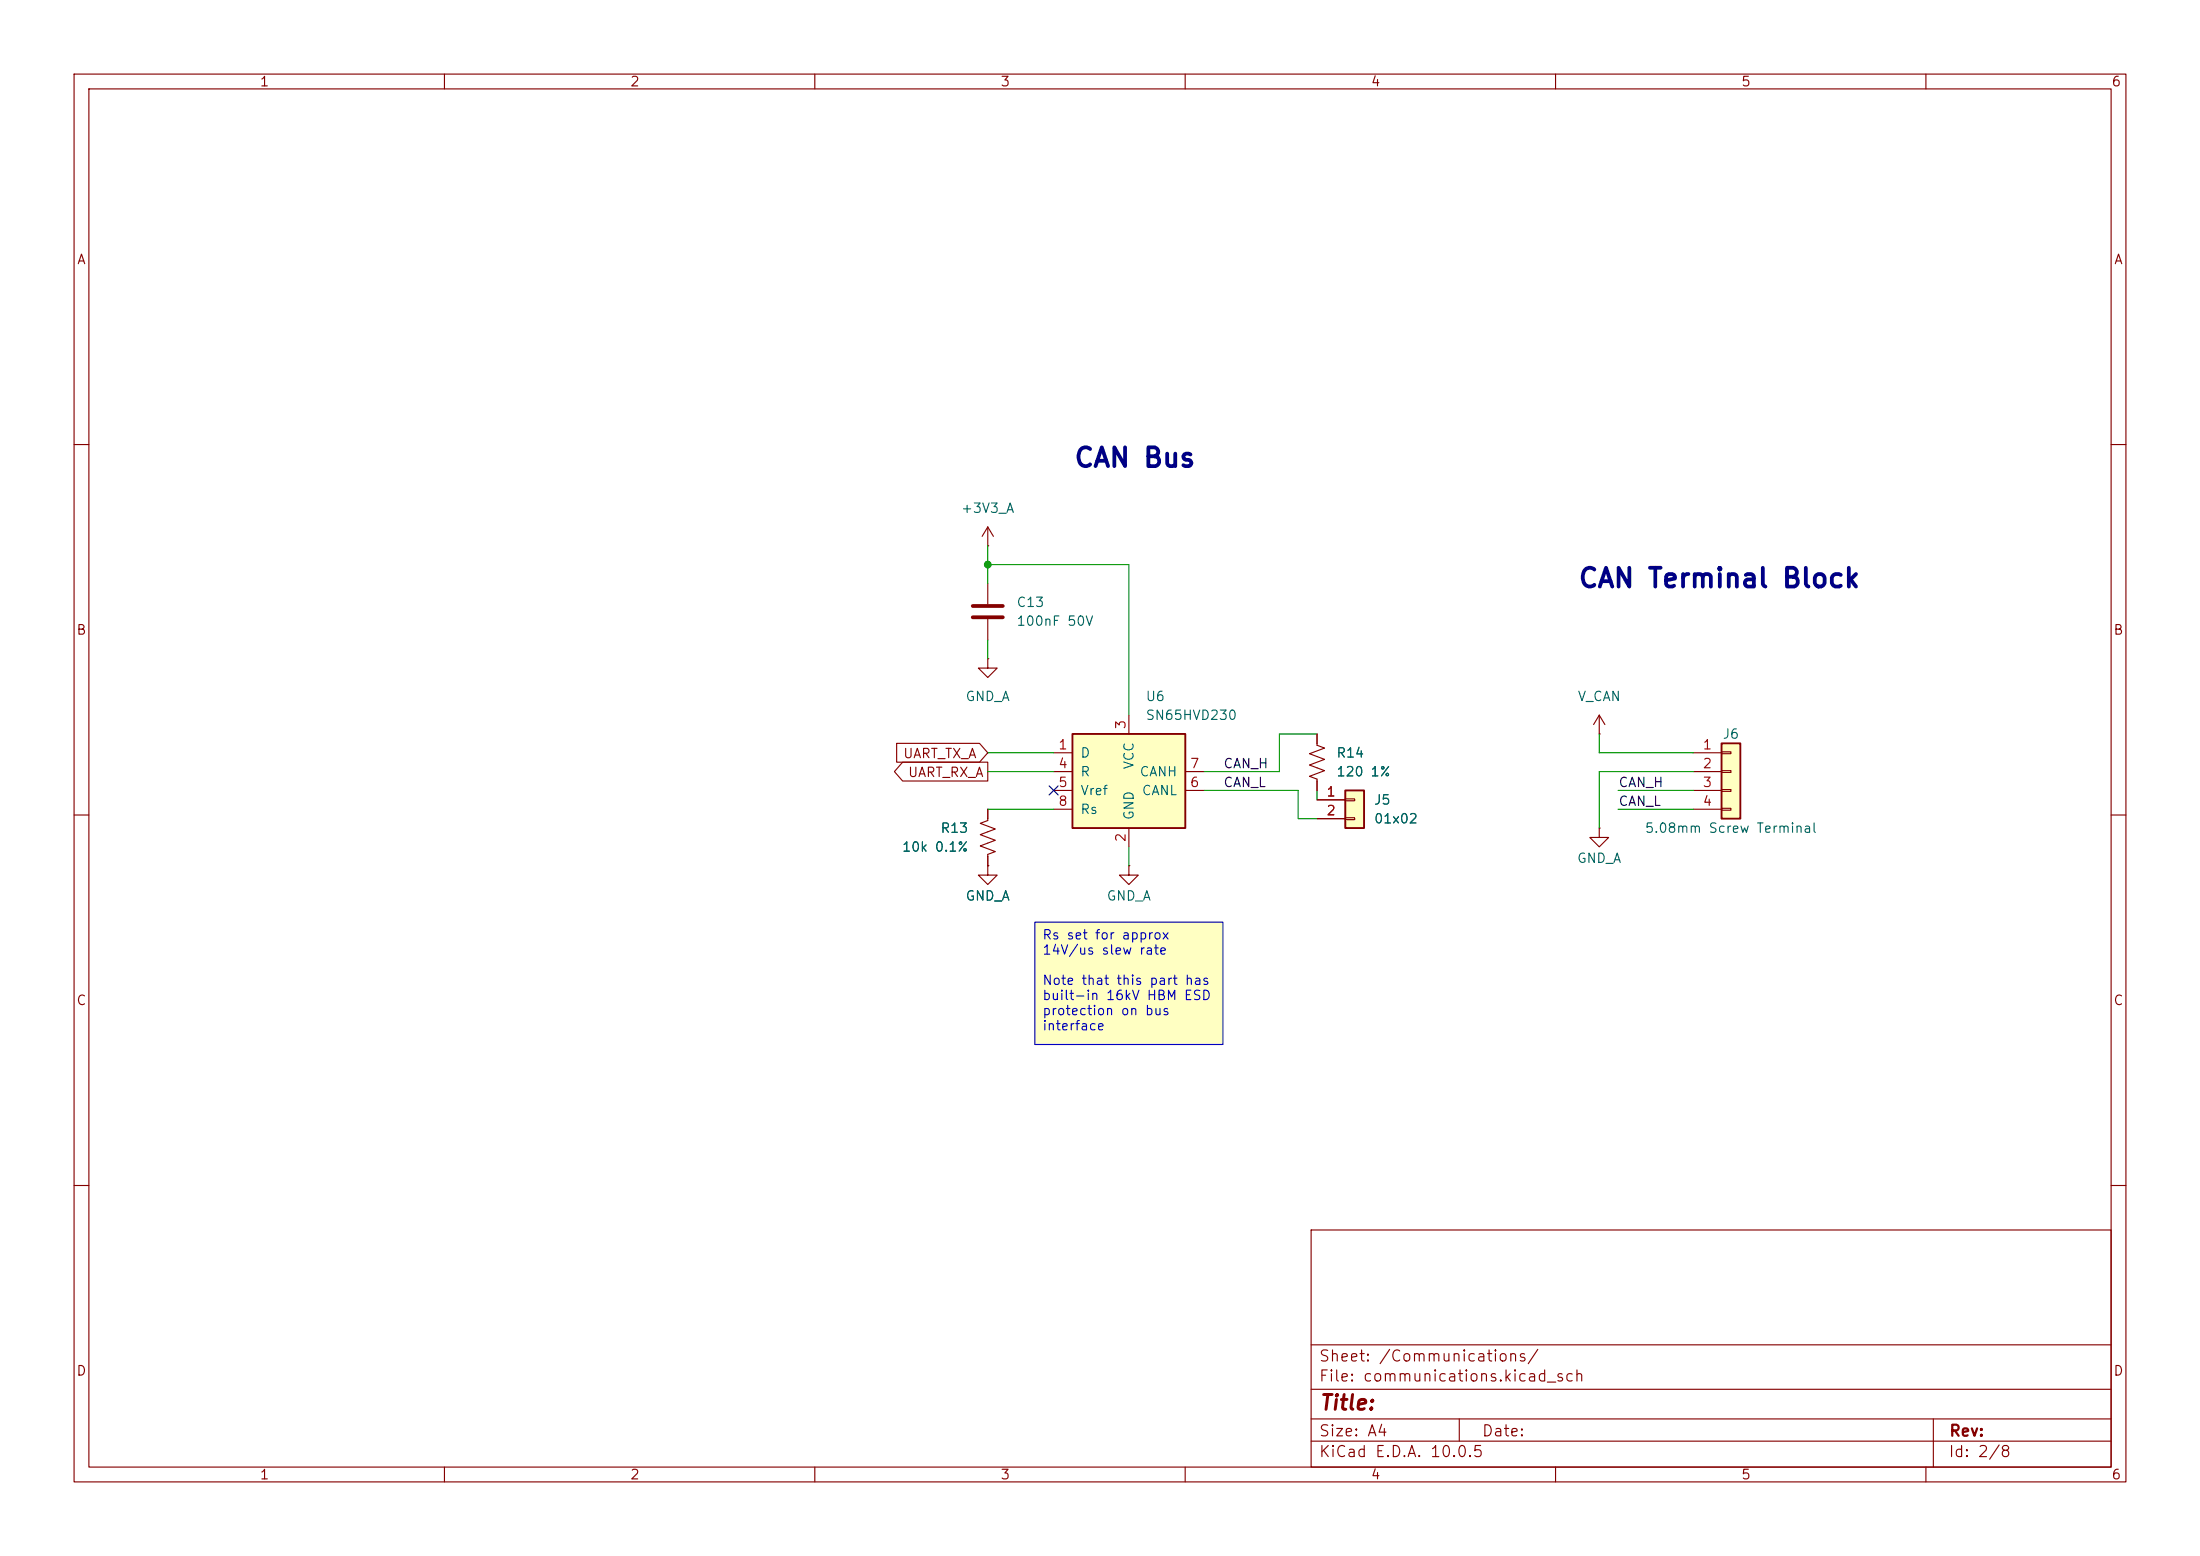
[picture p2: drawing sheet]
(kicad_sch
 (version 20260306)
 (generator "eeschema")
 (generator_version "10.0")
 (paper "A4")
 (lib_symbols
  (symbol "Connector_Generic:Conn_01x02"
   (pin_names
    (offset 1.016) (hide yes)) (exclude_from_sim no) (in_bom yes) (on_board yes)
   (in_pos_files yes)
   (duplicate_pin_numbers_are_jumpers no)
   (property "Reference" "J" (at 0 2.54 0) (show_name no) (do_not_autoplace no) (effects (font (size 1.27 1.27))))
   (property "Value" "Conn_01x02" (at 0 -5.08 0) (show_name no) (do_not_autoplace no) (effects (font (size 1.27 1.27))))
   (property "Footprint" "" (at 0 0 0) (show_name no) (do_not_autoplace no) (hide yes) (effects (font (size 1.27 1.27))))
   (property "Datasheet" "" (at 0 0 0) (show_name no) (do_not_autoplace no) (hide yes) (effects (font (size 1.27 1.27))))
   (property "Description" "Generic connector, single row, 01x02, script generated (kicad-library-utils/schlib/autogen/connector/)" (at 0 0 0) (show_name no) (do_not_autoplace no) (hide yes) (effects (font (size 1.27 1.27))))
   (symbol "Conn_01x02_1_1"
    (rectangle (start -1.27 1.27) (end 1.27 -3.81) (stroke (width 0.254) (type default)) (fill (type background)))
    (rectangle (start -1.27 0.127) (end 0 -0.127) (stroke (width 0.1524) (type default)) (fill (type none)))
    (rectangle (start -1.27 -2.413) (end 0 -2.667) (stroke (width 0.1524) (type default)) (fill (type none)))
    (pin passive line (at -5.08 0 0) (length 3.81) (name "Pin_1" (effects (font (size 1.27 1.27)))) (number "1" (effects (font (size 1.27 1.27)))))
    (pin passive line (at -5.08 -2.54 0) (length 3.81) (name "Pin_2" (effects (font (size 1.27 1.27)))) (number "2" (effects (font (size 1.27 1.27))))))
   (embedded_fonts no))
  (symbol "Connector_Generic:Conn_01x04"
   (pin_names
    (offset 1.016) (hide yes)) (exclude_from_sim no) (in_bom yes) (on_board yes)
   (in_pos_files yes)
   (duplicate_pin_numbers_are_jumpers no)
   (property "Reference" "J" (at 0 5.08 0) (show_name no) (do_not_autoplace no) (effects (font (size 1.27 1.27))))
   (property "Value" "Conn_01x04" (at 0 -7.62 0) (show_name no) (do_not_autoplace no) (effects (font (size 1.27 1.27))))
   (property "Footprint" "" (at 0 0 0) (show_name no) (do_not_autoplace no) (hide yes) (effects (font (size 1.27 1.27))))
   (property "Datasheet" "" (at 0 0 0) (show_name no) (do_not_autoplace no) (hide yes) (effects (font (size 1.27 1.27))))
   (property "Description" "Generic connector, single row, 01x04, script generated (kicad-library-utils/schlib/autogen/connector/)" (at 0 0 0) (show_name no) (do_not_autoplace no) (hide yes) (effects (font (size 1.27 1.27))))
   (symbol "Conn_01x04_1_1"
    (rectangle (start -1.27 3.81) (end 1.27 -6.35) (stroke (width 0.254) (type default)) (fill (type background)))
    (rectangle (start -1.27 2.667) (end 0 2.413) (stroke (width 0.1524) (type default)) (fill (type none)))
    (rectangle (start -1.27 0.127) (end 0 -0.127) (stroke (width 0.1524) (type default)) (fill (type none)))
    (rectangle (start -1.27 -2.413) (end 0 -2.667) (stroke (width 0.1524) (type default)) (fill (type none)))
    (rectangle (start -1.27 -4.953) (end 0 -5.207) (stroke (width 0.1524) (type default)) (fill (type none)))
    (pin passive line (at -5.08 2.54 0) (length 3.81) (name "Pin_1" (effects (font (size 1.27 1.27)))) (number "1" (effects (font (size 1.27 1.27)))))
    (pin passive line (at -5.08 0 0) (length 3.81) (name "Pin_2" (effects (font (size 1.27 1.27)))) (number "2" (effects (font (size 1.27 1.27)))))
    (pin passive line (at -5.08 -2.54 0) (length 3.81) (name "Pin_3" (effects (font (size 1.27 1.27)))) (number "3" (effects (font (size 1.27 1.27)))))
    (pin passive line (at -5.08 -5.08 0) (length 3.81) (name "Pin_4" (effects (font (size 1.27 1.27)))) (number "4" (effects (font (size 1.27 1.27))))))
   (embedded_fonts no))
  (symbol "Device:C"
   (pin_numbers (hide yes))
   (pin_names
    (offset 0.254)) (exclude_from_sim no) (in_bom yes) (on_board yes)
   (in_pos_files yes)
   (duplicate_pin_numbers_are_jumpers no)
   (property "Reference" "C" (at 0.635 2.54 0) (show_name no) (do_not_autoplace no) (effects (font (size 1.27 1.27)) (justify left)))
   (property "Value" "C" (at 0.635 -2.54 0) (show_name no) (do_not_autoplace no) (effects (font (size 1.27 1.27)) (justify left)))
   (property "Footprint" "" (at 0.9652 -3.81 0) (show_name no) (do_not_autoplace no) (hide yes) (effects (font (size 1.27 1.27))))
   (property "Datasheet" "" (at 0 0 0) (show_name no) (do_not_autoplace no) (hide yes) (effects (font (size 1.27 1.27))))
   (property "Description" "Unpolarized capacitor" (at 0 0 0) (show_name no) (do_not_autoplace no) (hide yes) (effects (font (size 1.27 1.27))))
   (symbol "C_0_1"
    (polyline (pts (xy -2.032 0.762) (xy 2.032 0.762)) (stroke (width 0.508) (type default)) (fill (type none)))
    (polyline (pts (xy -2.032 -0.762) (xy 2.032 -0.762)) (stroke (width 0.508) (type default)) (fill (type none))))
   (symbol "C_1_1"
    (pin passive line (at 0 3.81 270) (length 2.794) (name "" (effects (font (size 1.27 1.27)))) (number "1" (effects (font (size 1.27 1.27)))))
    (pin passive line (at 0 -3.81 90) (length 2.794) (name "" (effects (font (size 1.27 1.27)))) (number "2" (effects (font (size 1.27 1.27))))))
   (embedded_fonts no))
  (symbol "Device:R_US"
   (pin_numbers (hide yes))
   (pin_names
    (offset 0)) (exclude_from_sim no) (in_bom yes) (on_board yes)
   (in_pos_files yes)
   (duplicate_pin_numbers_are_jumpers no)
   (property "Reference" "R" (at 2.54 0 90) (show_name no) (do_not_autoplace no) (effects (font (size 1.27 1.27))))
   (property "Value" "R_US" (at -2.54 0 90) (show_name no) (do_not_autoplace no) (effects (font (size 1.27 1.27))))
   (property "Footprint" "" (at 1.016 -0.254 90) (show_name no) (do_not_autoplace no) (hide yes) (effects (font (size 1.27 1.27))))
   (property "Datasheet" "" (at 0 0 0) (show_name no) (do_not_autoplace no) (hide yes) (effects (font (size 1.27 1.27))))
   (property "Description" "Resistor, US symbol" (at 0 0 0) (show_name no) (do_not_autoplace no) (hide yes) (effects (font (size 1.27 1.27))))
   (symbol "R_US_0_1"
    (polyline (pts (xy 0 2.286) (xy 0 2.54)) (stroke (width 0) (type default)) (fill (type none)))
    (polyline (pts (xy 0 2.286) (xy 1.016 1.905) (xy 0 1.524) (xy -1.016 1.143) (xy 0 0.762)) (stroke (width 0) (type default)) (fill (type none)))
    (polyline (pts (xy 0 0.762) (xy 1.016 0.381) (xy 0 0) (xy -1.016 -0.381) (xy 0 -0.762)) (stroke (width 0) (type default)) (fill (type none)))
    (polyline (pts (xy 0 -0.762) (xy 1.016 -1.143) (xy 0 -1.524) (xy -1.016 -1.905) (xy 0 -2.286)) (stroke (width 0) (type default)) (fill (type none)))
    (polyline (pts (xy 0 -2.286) (xy 0 -2.54)) (stroke (width 0) (type default)) (fill (type none))))
   (symbol "R_US_1_1"
    (pin passive line (at 0 3.81 270) (length 1.27) (name "" (effects (font (size 1.27 1.27)))) (number "1" (effects (font (size 1.27 1.27)))))
    (pin passive line (at 0 -3.81 90) (length 1.27) (name "" (effects (font (size 1.27 1.27)))) (number "2" (effects (font (size 1.27 1.27))))))
   (embedded_fonts no))
  (symbol "Interface_CAN_LIN:SN65HVD230"
   (pin_names
    (offset 1.016)) (exclude_from_sim no) (in_bom yes) (on_board yes)
   (in_pos_files yes)
   (duplicate_pin_numbers_are_jumpers no)
   (property "Reference" "U" (at -2.54 10.16 0) (show_name no) (do_not_autoplace no) (effects (font (size 1.27 1.27)) (justify right)))
   (property "Value" "SN65HVD230" (at -2.54 7.62 0) (show_name no) (do_not_autoplace no) (effects (font (size 1.27 1.27)) (justify right)))
   (property "Footprint" "Package_SO:SOIC-8_3.9x4.9mm_P1.27mm" (at 0 -12.7 0) (show_name no) (do_not_autoplace no) (hide yes) (effects (font (size 1.27 1.27))))
   (property "Datasheet" "http://www.ti.com/lit/ds/symlink/sn65hvd230.pdf" (at -2.54 10.16 0) (show_name no) (do_not_autoplace no) (hide yes) (effects (font (size 1.27 1.27))))
   (property "Description" "CAN Bus Transceivers, 3.3V, 1Mbps, Low-Power capabilities, SOIC-8" (at 0 0 0) (show_name no) (do_not_autoplace no) (hide yes) (effects (font (size 1.27 1.27))))
   (symbol "SN65HVD230_0_1"
    (rectangle (start -7.62 5.08) (end 7.62 -7.62) (stroke (width 0.254) (type default)) (fill (type background))))
   (symbol "SN65HVD230_1_1"
    (pin input line (at -10.16 2.54 0) (length 2.54) (name "D" (effects (font (size 1.27 1.27)))) (number "1" (effects (font (size 1.27 1.27)))))
    (pin power_in line (at 0 -10.16 90) (length 2.54) (name "GND" (effects (font (size 1.27 1.27)))) (number "2" (effects (font (size 1.27 1.27)))))
    (pin power_in line (at 0 7.62 270) (length 2.54) (name "VCC" (effects (font (size 1.27 1.27)))) (number "3" (effects (font (size 1.27 1.27)))))
    (pin output line (at -10.16 0 0) (length 2.54) (name "R" (effects (font (size 1.27 1.27)))) (number "4" (effects (font (size 1.27 1.27)))))
    (pin output line (at -10.16 -2.54 0) (length 2.54) (name "Vref" (effects (font (size 1.27 1.27)))) (number "5" (effects (font (size 1.27 1.27)))))
    (pin bidirectional line (at 10.16 -2.54 180) (length 2.54) (name "CANL" (effects (font (size 1.27 1.27)))) (number "6" (effects (font (size 1.27 1.27)))))
    (pin bidirectional line (at 10.16 0 180) (length 2.54) (name "CANH" (effects (font (size 1.27 1.27)))) (number "7" (effects (font (size 1.27 1.27)))))
    (pin input line (at -10.16 -5.08 0) (length 2.54) (name "Rs" (effects (font (size 1.27 1.27)))) (number "8" (effects (font (size 1.27 1.27))))))
   (embedded_fonts no))
  (symbol "power:+3V3"
   (power global)
   (pin_numbers (hide yes))
   (pin_names
    (offset 0) (hide yes)) (exclude_from_sim no) (in_bom yes) (on_board yes)
   (in_pos_files yes)
   (duplicate_pin_numbers_are_jumpers no)
   (property "Reference" "#PWR" (at 0 -3.81 0) (show_name no) (do_not_autoplace no) (hide yes) (effects (font (size 1.27 1.27))))
   (property "Value" "+3V3" (at 0 3.556 0) (show_name no) (do_not_autoplace no) (effects (font (size 1.27 1.27))))
   (property "Footprint" "" (at 0 0 0) (show_name no) (do_not_autoplace no) (hide yes) (effects (font (size 1.27 1.27))))
   (property "Datasheet" "" (at 0 0 0) (show_name no) (do_not_autoplace no) (hide yes) (effects (font (size 1.27 1.27))))
   (property "Description" "Power symbol creates a global label with name \"+3V3\"" (at 0 0 0) (show_name no) (do_not_autoplace no) (hide yes) (effects (font (size 1.27 1.27))))
   (symbol "+3V3_0_1"
    (polyline (pts (xy -0.762 1.27) (xy 0 2.54)) (stroke (width 0) (type default)) (fill (type none)))
    (polyline (pts (xy 0 2.54) (xy 0.762 1.27)) (stroke (width 0) (type default)) (fill (type none)))
    (polyline (pts (xy 0 0) (xy 0 2.54)) (stroke (width 0) (type default)) (fill (type none))))
   (symbol "+3V3_1_1"
    (pin power_in line (at 0 0 90) (length 0) (name "" (effects (font (size 1.27 1.27)))) (number "1" (effects (font (size 1.27 1.27))))))
   (embedded_fonts no))
  (symbol "power:GND"
   (power global)
   (pin_numbers (hide yes))
   (pin_names
    (offset 0) (hide yes)) (exclude_from_sim no) (in_bom yes) (on_board yes)
   (in_pos_files yes)
   (duplicate_pin_numbers_are_jumpers no)
   (property "Reference" "#PWR" (at 0 -6.35 0) (show_name no) (do_not_autoplace no) (hide yes) (effects (font (size 1.27 1.27))))
   (property "Value" "GND" (at 0 -3.81 0) (show_name no) (do_not_autoplace no) (effects (font (size 1.27 1.27))))
   (property "Footprint" "" (at 0 0 0) (show_name no) (do_not_autoplace no) (hide yes) (effects (font (size 1.27 1.27))))
   (property "Datasheet" "" (at 0 0 0) (show_name no) (do_not_autoplace no) (hide yes) (effects (font (size 1.27 1.27))))
   (property "Description" "Power symbol creates a global label with name \"GND\" , ground" (at 0 0 0) (show_name no) (do_not_autoplace no) (hide yes) (effects (font (size 1.27 1.27))))
   (symbol "GND_0_1"
    (polyline (pts (xy 0 0) (xy 0 -1.27) (xy 1.27 -1.27) (xy 0 -2.54) (xy -1.27 -1.27) (xy 0 -1.27)) (stroke (width 0) (type default)) (fill (type none))))
   (symbol "GND_1_1"
    (pin power_in line (at 0 0 270) (length 0) (name "" (effects (font (size 1.27 1.27)))) (number "1" (effects (font (size 1.27 1.27))))))
   (embedded_fonts no)))
 (text "CAN Bus"
  (exclude_from_sim no)
  (at 144.78 63.5 0)
  (effects (font (size 2.54 2.54) (thickness 0.508)
    (bold yes) (color 0 0 132 1)) (justify left bottom)))
 (text "CAN Terminal Block"
  (exclude_from_sim no)
  (at 212.852 79.756 0)
  (effects (font (size 2.54 2.54) (thickness 0.508)
    (bold yes) (color 0 0 132 1)) (justify left bottom)))
 (text_box "Rs set for approx 14V/us slew rate\n\nNote that this part has built-in 16kV HBM ESD protection on bus interface"
  (exclude_from_sim no)
  (at 139.7 124.46 0)
  (size 25.4 16.51)
  (margins 0.9525 0.9525 0.9525 0.9525)
  (stroke (width 0) (type default))
  (fill (type color) (color 255 255 194 1))
  (effects (font (size 1.27 1.27)) (justify left top)))
 (junction
  (at 133.35 76.2)
  (diameter 0)
  (color 0 0 0 0))
 (no_connect
  (at 142.24 106.68))
 (wire
  (pts (xy 133.35 78.74) (xy 133.35 76.2))
  (stroke (width 0) (type default)))
 (wire
  (pts (xy 215.9 101.6) (xy 215.9 99.06))
  (stroke (width 0) (type default)))
 (wire
  (pts (xy 175.26 106.68) (xy 175.26 110.49))
  (stroke (width 0) (type default)))
 (wire
  (pts (xy 152.4 114.3) (xy 152.4 116.84))
  (stroke (width 0) (type default)))
 (wire
  (pts (xy 218.44 109.22) (xy 228.6 109.22))
  (stroke (width 0) (type solid)))
 (wire
  (pts (xy 215.9 104.14) (xy 228.6 104.14))
  (stroke (width 0) (type default)))
 (wire
  (pts (xy 172.72 99.06) (xy 177.8 99.06))
  (stroke (width 0) (type default)))
 (wire
  (pts (xy 218.44 106.68) (xy 228.6 106.68))
  (stroke (width 0) (type solid)))
 (wire
  (pts (xy 152.4 76.2) (xy 152.4 96.52))
  (stroke (width 0) (type default)))
 (wire
  (pts (xy 133.35 104.14) (xy 142.24 104.14))
  (stroke (width 0) (type default)))
 (wire
  (pts (xy 162.56 106.68) (xy 175.26 106.68))
  (stroke (width 0) (type default)))
 (wire
  (pts (xy 228.6 101.6) (xy 215.9 101.6))
  (stroke (width 0) (type default)))
 (wire
  (pts (xy 215.9 111.76) (xy 215.9 104.14))
  (stroke (width 0) (type default)))
 (wire
  (pts (xy 133.35 76.2) (xy 152.4 76.2))
  (stroke (width 0) (type default)))
 (wire
  (pts (xy 177.8 106.68) (xy 177.8 107.95))
  (stroke (width 0) (type default)))
 (wire
  (pts (xy 133.35 73.66) (xy 133.35 76.2))
  (stroke (width 0) (type default)))
 (wire
  (pts (xy 172.72 104.14) (xy 172.72 99.06))
  (stroke (width 0) (type default)))
 (wire
  (pts (xy 133.35 86.36) (xy 133.35 88.9))
  (stroke (width 0) (type default)))
 (wire
  (pts (xy 133.35 109.22) (xy 142.24 109.22))
  (stroke (width 0) (type default)))
 (wire
  (pts (xy 133.35 101.6) (xy 142.24 101.6))
  (stroke (width 0) (type default)))
 (wire
  (pts (xy 162.56 104.14) (xy 172.72 104.14))
  (stroke (width 0) (type default)))
 (wire
  (pts (xy 175.26 110.49) (xy 177.8 110.49))
  (stroke (width 0) (type default)))
 (label "CAN_L"
  (at 218.44 109.22 0)
  (effects (font (size 1.27 1.27)) (justify left bottom)))
 (label "CAN_L"
  (at 165.1 106.68 0)
  (effects (font (size 1.27 1.27)) (justify left bottom)))
 (label "CAN_H"
  (at 165.1 104.14 0)
  (effects (font (size 1.27 1.27)) (justify left bottom)))
 (label "CAN_H"
  (at 218.44 106.68 0)
  (effects (font (size 1.27 1.27)) (justify left bottom)))
 (global_label "UART_RX_A"
  (shape output)
  (at 133.35 104.14 180)
  (fields_autoplaced yes)
  (effects (font (size 1.27 1.27)) (justify right))
  (property "Intersheetrefs" "${INTERSHEET_REFS}" (at 120.2048 104.14 0) (hide yes) (show_name no) (do_not_autoplace no) (effects (font (size 1.27 1.27)) (justify right))))
 (global_label "UART_TX_A"
  (shape input)
  (at 133.35 101.6 180)
  (fields_autoplaced yes)
  (effects (font (size 1.27 1.27)) (justify right))
  (property "Intersheetrefs" "${INTERSHEET_REFS}" (at 120.5072 101.6 0) (hide yes) (show_name no) (do_not_autoplace no) (effects (font (size 1.27 1.27)) (justify right))))
 (symbol
  (lib_id "power:GND")
  (at 215.9 111.76 0)
  (unit 1)
  (body_style 1)
  (exclude_from_sim no)
  (in_bom yes)
  (on_board yes)
  (in_pos_files yes)
  (dnp no)
  (property "Reference" "#PWR011" (at 215.9 118.11 0) (hide yes) (show_name no) (do_not_autoplace no) (effects (font (size 1.27 1.27))))
  (property "Value" "GND_A" (at 215.9 115.824 0) (show_name no) (do_not_autoplace no) (effects (font (size 1.27 1.27))))
  (property "Footprint" "" (at 215.9 111.76 0) (hide yes) (show_name no) (do_not_autoplace no) (effects (font (size 1.27 1.27))))
  (property "Datasheet" "" (at 215.9 111.76 0) (hide yes) (show_name no) (do_not_autoplace no) (effects (font (size 1.27 1.27))))
  (property "Description" "Power symbol creates a global label with name \"GND\" , ground" (at 215.9 111.76 0) (hide yes) (show_name no) (do_not_autoplace no) (effects (font (size 1.27 1.27))))
  (pin "1"))
 (symbol
  (lib_id "Device:R_US")
  (at 133.35 113.03 0)
  (mirror x)
  (unit 1)
  (body_style 1)
  (exclude_from_sim no)
  (in_bom yes)
  (on_board yes)
  (in_pos_files yes)
  (dnp no)
  (property "Reference" "R13" (at 130.81 111.76 0) (show_name no) (do_not_autoplace no) (effects (font (size 1.27 1.27)) (justify right)))
  (property "Value" "10k 0.1%" (at 130.81 114.3 0) (show_name no) (do_not_autoplace no) (effects (font (size 1.27 1.27)) (justify right)))
  (property "Footprint" "Resistor_SMD:R_0603_1608Metric" (at 134.366 112.776 90) (hide yes) (show_name no) (do_not_autoplace no) (effects (font (size 1.27 1.27))))
  (property "Datasheet" "" (at 133.35 113.03 0) (hide yes) (show_name no) (do_not_autoplace no) (effects (font (size 1.27 1.27))))
  (property "Description" "Resistor, US symbol" (at 133.35 113.03 0) (hide yes) (show_name no) (do_not_autoplace no) (effects (font (size 1.27 1.27))))
  (property "LCSC" "C95204" (at 133.35 113.03 0) (hide yes) (show_name no) (do_not_autoplace no) (effects (font (size 1.27 1.27))))
  (pin "2")
  (pin "1"))
 (symbol
  (lib_id "Connector_Generic:Conn_01x02")
  (at 182.88 107.95 0)
  (unit 1)
  (body_style 1)
  (exclude_from_sim no)
  (in_bom yes)
  (on_board yes)
  (in_pos_files yes)
  (dnp no)
  (fields_autoplaced yes)
  (property "Reference" "J5" (at 185.42 107.9499 0) (show_name no) (do_not_autoplace no) (effects (font (size 1.27 1.27)) (justify left)))
  (property "Value" "01x02" (at 185.42 110.4899 0) (show_name no) (do_not_autoplace no) (effects (font (size 1.27 1.27)) (justify left)))
  (property "Footprint" "Connector_PinHeader_2.54mm:PinHeader_1x02_P2.54mm_Vertical" (at 182.88 107.95 0) (hide yes) (show_name no) (do_not_autoplace no) (effects (font (size 1.27 1.27))))
  (property "Datasheet" "" (at 182.88 107.95 0) (hide yes) (show_name no) (do_not_autoplace no) (effects (font (size 1.27 1.27))))
  (property "Description" "Generic connector, single row, 01x02, script generated (kicad-library-utils/schlib/autogen/connector/)" (at 182.88 107.95 0) (hide yes) (show_name no) (do_not_autoplace no) (effects (font (size 1.27 1.27))))
  (property "LCSC" "C492401" (at 182.88 107.95 0) (hide yes) (show_name no) (do_not_autoplace no) (effects (font (size 1.27 1.27))))
  (pin "2")
  (pin "1"))
 (symbol
  (lib_id "power:GND")
  (at 133.35 116.84 0)
  (unit 1)
  (body_style 1)
  (exclude_from_sim no)
  (in_bom yes)
  (on_board yes)
  (in_pos_files yes)
  (dnp no)
  (property "Reference" "#PWR09" (at 133.35 123.19 0) (hide yes) (show_name no) (do_not_autoplace no) (effects (font (size 1.27 1.27))))
  (property "Value" "GND_A" (at 133.35 120.904 0) (show_name no) (do_not_autoplace no) (effects (font (size 1.27 1.27))))
  (property "Footprint" "" (at 133.35 116.84 0) (hide yes) (show_name no) (do_not_autoplace no) (effects (font (size 1.27 1.27))))
  (property "Datasheet" "" (at 133.35 116.84 0) (hide yes) (show_name no) (do_not_autoplace no) (effects (font (size 1.27 1.27))))
  (property "Description" "Power symbol creates a global label with name \"GND\" , ground" (at 133.35 116.84 0) (hide yes) (show_name no) (do_not_autoplace no) (effects (font (size 1.27 1.27))))
  (pin "1"))
 (symbol
  (lib_id "power:+3V3")
  (at 133.35 73.66 0)
  (unit 1)
  (body_style 1)
  (exclude_from_sim no)
  (in_bom yes)
  (on_board yes)
  (in_pos_files yes)
  (dnp no)
  (fields_autoplaced yes)
  (property "Reference" "#PWR07" (at 133.35 77.47 0) (hide yes) (show_name no) (do_not_autoplace no) (effects (font (size 1.27 1.27))))
  (property "Value" "+3V3_A" (at 133.35 68.58 0) (show_name no) (do_not_autoplace no) (effects (font (size 1.27 1.27))))
  (property "Footprint" "" (at 133.35 73.66 0) (hide yes) (show_name no) (do_not_autoplace no) (effects (font (size 1.27 1.27))))
  (property "Datasheet" "" (at 133.35 73.66 0) (hide yes) (show_name no) (do_not_autoplace no) (effects (font (size 1.27 1.27))))
  (property "Description" "Power symbol creates a global label with name \"+3V3\"" (at 133.35 73.66 0) (hide yes) (show_name no) (do_not_autoplace no) (effects (font (size 1.27 1.27))))
  (pin "1"))
 (symbol
  (lib_id "Device:R_US")
  (at 177.8 102.87 180)
  (unit 1)
  (body_style 1)
  (exclude_from_sim no)
  (in_bom yes)
  (on_board yes)
  (in_pos_files yes)
  (dnp no)
  (fields_autoplaced yes)
  (property "Reference" "R14" (at 180.34 101.6 0) (show_name no) (do_not_autoplace no) (effects (font (size 1.27 1.27)) (justify right)))
  (property "Value" "120 1%" (at 180.34 104.14 0) (show_name no) (do_not_autoplace no) (effects (font (size 1.27 1.27)) (justify right)))
  (property "Footprint" "Resistor_SMD:R_1206_3216Metric" (at 176.784 102.616 90) (hide yes) (show_name no) (do_not_autoplace no) (effects (font (size 1.27 1.27))))
  (property "Datasheet" "" (at 177.8 102.87 0) (hide yes) (show_name no) (do_not_autoplace no) (effects (font (size 1.27 1.27))))
  (property "Description" "Resistor, US symbol" (at 177.8 102.87 0) (hide yes) (show_name no) (do_not_autoplace no) (effects (font (size 1.27 1.27))))
  (property "LCSC" "C17909" (at 177.8 102.87 0) (hide yes) (show_name no) (do_not_autoplace no) (effects (font (size 1.27 1.27))))
  (pin "2")
  (pin "1"))
 (symbol
  (lib_id "power:GND")
  (at 152.4 116.84 0)
  (unit 1)
  (body_style 1)
  (exclude_from_sim no)
  (in_bom yes)
  (on_board yes)
  (in_pos_files yes)
  (dnp no)
  (property "Reference" "#PWR010" (at 152.4 123.19 0) (hide yes) (show_name no) (do_not_autoplace no) (effects (font (size 1.27 1.27))))
  (property "Value" "GND_A" (at 152.4 120.904 0) (show_name no) (do_not_autoplace no) (effects (font (size 1.27 1.27))))
  (property "Footprint" "" (at 152.4 116.84 0) (hide yes) (show_name no) (do_not_autoplace no) (effects (font (size 1.27 1.27))))
  (property "Datasheet" "" (at 152.4 116.84 0) (hide yes) (show_name no) (do_not_autoplace no) (effects (font (size 1.27 1.27))))
  (property "Description" "Power symbol creates a global label with name \"GND\" , ground" (at 152.4 116.84 0) (hide yes) (show_name no) (do_not_autoplace no) (effects (font (size 1.27 1.27))))
  (pin "1"))
 (symbol
  (lib_id "power:+3V3")
  (at 215.9 99.06 0)
  (unit 1)
  (body_style 1)
  (exclude_from_sim no)
  (in_bom yes)
  (on_board yes)
  (in_pos_files yes)
  (dnp no)
  (fields_autoplaced yes)
  (property "Reference" "#PWR093" (at 215.9 102.87 0) (hide yes) (show_name no) (do_not_autoplace no) (effects (font (size 1.27 1.27))))
  (property "Value" "V_CAN" (at 215.9 93.98 0) (show_name no) (do_not_autoplace no) (effects (font (size 1.27 1.27))))
  (property "Footprint" "" (at 215.9 99.06 0) (hide yes) (show_name no) (do_not_autoplace no) (effects (font (size 1.27 1.27))))
  (property "Datasheet" "" (at 215.9 99.06 0) (hide yes) (show_name no) (do_not_autoplace no) (effects (font (size 1.27 1.27))))
  (property "Description" "Power symbol creates a global label with name \"+3V3\"" (at 215.9 99.06 0) (hide yes) (show_name no) (do_not_autoplace no) (effects (font (size 1.27 1.27))))
  (pin "1"))
 (symbol
  (lib_id "Interface_CAN_LIN:SN65HVD230")
  (at 152.4 104.14 0)
  (unit 1)
  (body_style 1)
  (exclude_from_sim no)
  (in_bom yes)
  (on_board yes)
  (in_pos_files yes)
  (dnp no)
  (fields_autoplaced yes)
  (property "Reference" "U6" (at 154.5941 93.98 0) (show_name no) (do_not_autoplace no) (effects (font (size 1.27 1.27)) (justify left)))
  (property "Value" "SN65HVD230" (at 154.5941 96.52 0) (show_name no) (do_not_autoplace no) (effects (font (size 1.27 1.27)) (justify left)))
  (property "Footprint" "Package_SO:SOIC-8_3.9x4.9mm_P1.27mm" (at 152.4 116.84 0) (hide yes) (show_name no) (do_not_autoplace no) (effects (font (size 1.27 1.27))))
  (property "Datasheet" "http://www.ti.com/lit/ds/symlink/sn65hvd230.pdf" (at 149.86 93.98 0) (hide yes) (show_name no) (do_not_autoplace no) (effects (font (size 1.27 1.27))))
  (property "Description" "CAN Bus Transceivers, 3.3V, 1Mbps, Low-Power capabilities, SOIC-8" (at 152.4 104.14 0) (hide yes) (show_name no) (do_not_autoplace no) (effects (font (size 1.27 1.27))))
  (property "LCSC" "C12084" (at 152.4 104.14 0) (hide yes) (show_name no) (do_not_autoplace no) (effects (font (size 1.27 1.27))))
  (pin "1")
  (pin "2")
  (pin "7")
  (pin "6")
  (pin "8")
  (pin "4")
  (pin "5")
  (pin "3"))
 (symbol
  (lib_id "power:GND")
  (at 133.35 88.9 0)
  (unit 1)
  (body_style 1)
  (exclude_from_sim no)
  (in_bom yes)
  (on_board yes)
  (in_pos_files yes)
  (dnp no)
  (fields_autoplaced yes)
  (property "Reference" "#PWR08" (at 133.35 95.25 0) (hide yes) (show_name no) (do_not_autoplace no) (effects (font (size 1.27 1.27))))
  (property "Value" "GND_A" (at 133.35 93.98 0) (show_name no) (do_not_autoplace no) (effects (font (size 1.27 1.27))))
  (property "Footprint" "" (at 133.35 88.9 0) (hide yes) (show_name no) (do_not_autoplace no) (effects (font (size 1.27 1.27))))
  (property "Datasheet" "" (at 133.35 88.9 0) (hide yes) (show_name no) (do_not_autoplace no) (effects (font (size 1.27 1.27))))
  (property "Description" "Power symbol creates a global label with name \"GND\" , ground" (at 133.35 88.9 0) (hide yes) (show_name no) (do_not_autoplace no) (effects (font (size 1.27 1.27))))
  (pin "1"))
 (symbol
  (lib_id "Device:C")
  (at 133.35 82.55 180)
  (unit 1)
  (body_style 1)
  (exclude_from_sim no)
  (in_bom yes)
  (on_board yes)
  (in_pos_files yes)
  (dnp no)
  (fields_autoplaced yes)
  (property "Reference" "C13" (at 137.16 81.2799 0) (show_name no) (do_not_autoplace no) (effects (font (size 1.27 1.27)) (justify right)))
  (property "Value" "100nF 50V" (at 137.16 83.8199 0) (show_name no) (do_not_autoplace no) (effects (font (size 1.27 1.27)) (justify right)))
  (property "Footprint" "Capacitor_SMD:C_0603_1608Metric" (at 132.3848 78.74 0) (hide yes) (show_name no) (do_not_autoplace no) (effects (font (size 1.27 1.27))))
  (property "Datasheet" "" (at 133.35 82.55 0) (hide yes) (show_name no) (do_not_autoplace no) (effects (font (size 1.27 1.27))))
  (property "Description" "Unpolarized capacitor" (at 133.35 82.55 0) (hide yes) (show_name no) (do_not_autoplace no) (effects (font (size 1.27 1.27))))
  (property "LCSC" "C14663" (at 133.35 82.55 90) (hide yes) (show_name no) (do_not_autoplace no) (effects (font (size 1.27 1.27))))
  (property "Manufacturer Part Number" "" (at 133.35 82.55 90) (hide yes) (show_name no) (do_not_autoplace no) (effects (font (size 1.27 1.27))))
  (pin "1")
  (pin "2"))
 (symbol
  (lib_id "Connector_Generic:Conn_01x04")
  (at 233.68 104.14 0)
  (unit 1)
  (body_style 1)
  (exclude_from_sim no)
  (in_bom yes)
  (on_board yes)
  (in_pos_files yes)
  (dnp no)
  (property "Reference" "J6" (at 233.68 99.06 0) (show_name no) (do_not_autoplace no) (effects (font (size 1.27 1.27))))
  (property "Value" "5.08mm Screw Terminal" (at 233.68 111.76 0) (show_name no) (do_not_autoplace no) (effects (font (size 1.27 1.27))))
  (property "Footprint" "Connector_Samtec_HPM_THT:Samtec_HPM-04-01-x-S_Straight_1x04_Pitch5.08mm" (at 233.68 104.14 0) (hide yes) (show_name no) (do_not_autoplace no) (effects (font (size 1.27 1.27))))
  (property "Datasheet" "" (at 233.68 104.14 0) (hide yes) (show_name no) (do_not_autoplace no) (effects (font (size 1.27 1.27))))
  (property "Description" "Generic connector, single row, 01x04, script generated (kicad-library-utils/schlib/autogen/connector/)" (at 233.68 104.14 0) (hide yes) (show_name no) (do_not_autoplace no) (effects (font (size 1.27 1.27))))
  (property "LCSC" "C2827883" (at 233.68 104.14 0) (hide yes) (show_name no) (do_not_autoplace no) (effects (font (size 1.27 1.27))))
  (pin "1")
  (pin "2")
  (pin "3")
  (pin "4")))
